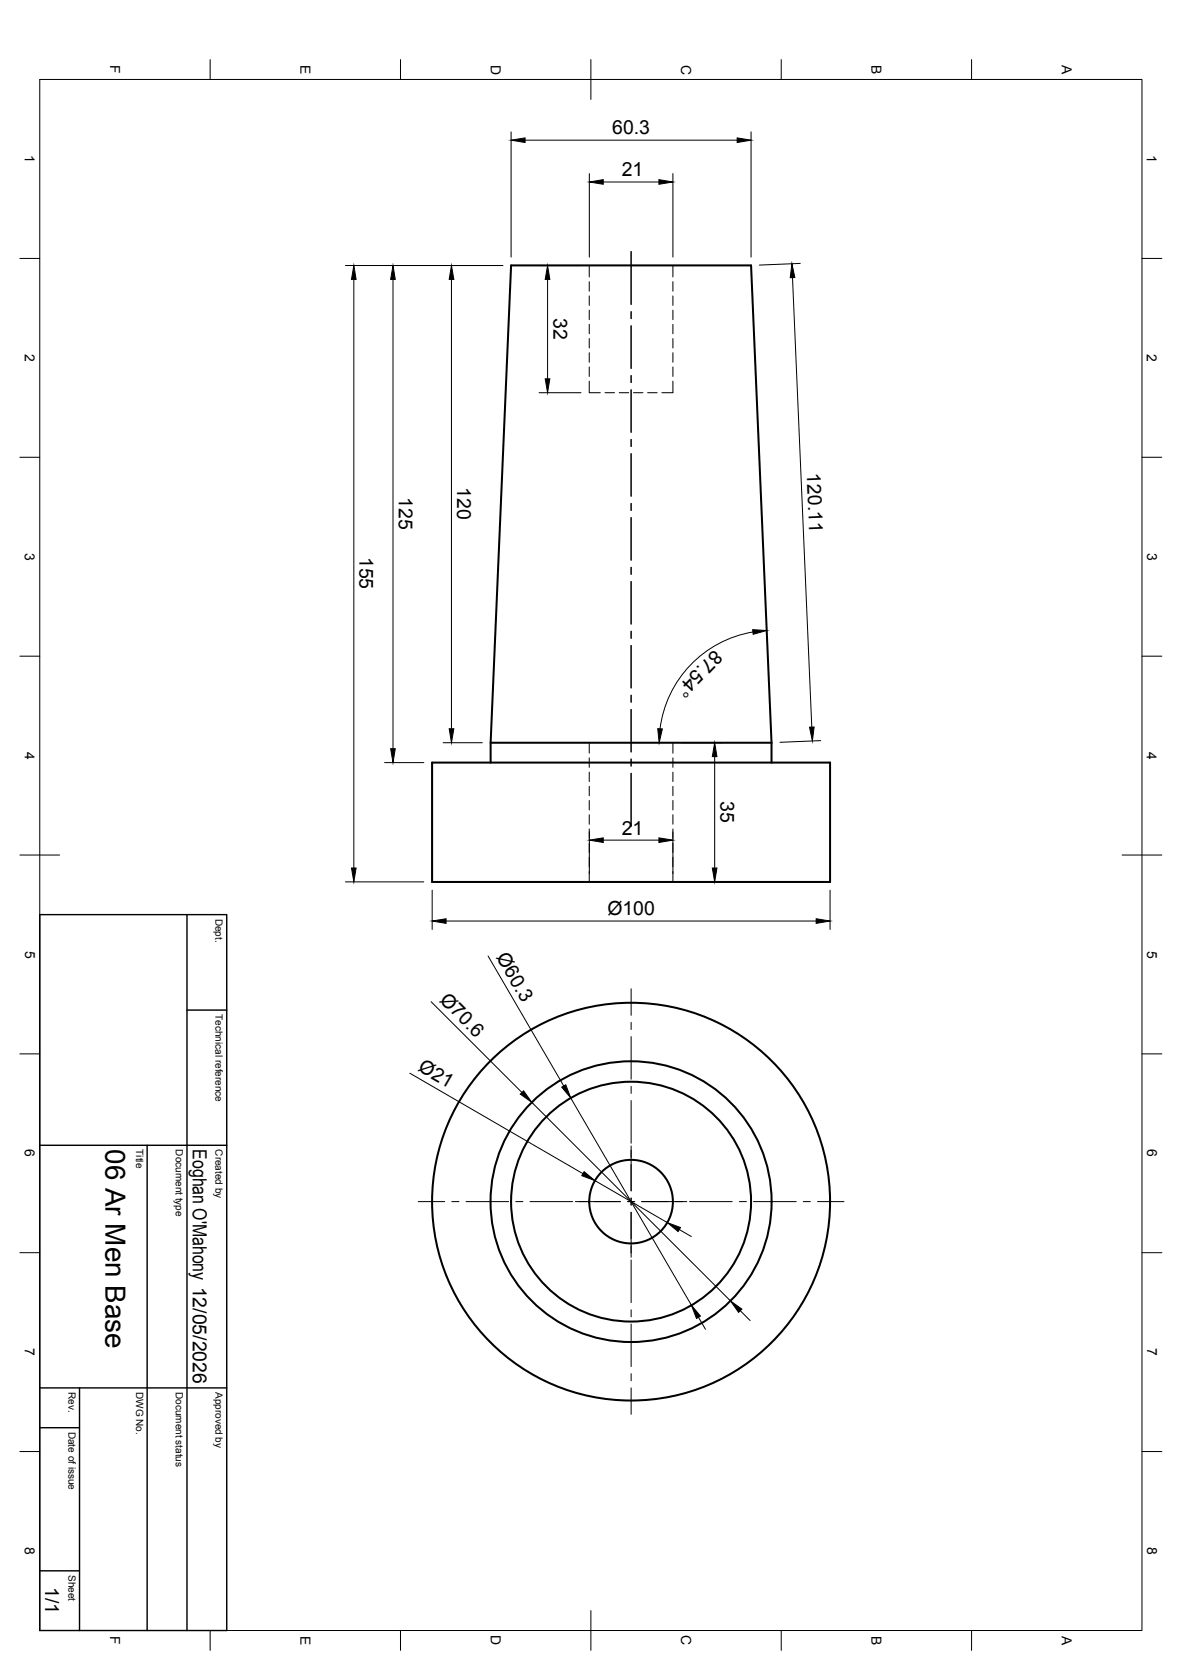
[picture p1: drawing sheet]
<svg xmlns="http://www.w3.org/2000/svg" width="297mm" height="420mm" viewBox="0 0 297 420" stroke-linecap="round" stroke-linejoin="round" font-family="sans-serif">
<!-- layer: Hidden -->
<g fill="none" stroke="#000" stroke-width=".25">
<path d="M148.1 66.7v2.9M148.1 70.8v2.4M148.1 74.4v2.4M148.1 78v2.4M169.1 66.7v2.9M169.1 70.8v2.4M169.1 74.4v2.4M169.1 78v2.4M148.1 95.8v2.9h2.8M148.1 81.6v2.3M148.1 85.1v2.4M148.1 88.7v2.4"/>
<path d="M148.1 92.3v2.4M152 98.7h2.4M155.6 98.7h2.4M159.2 98.7h2.4M162.8 98.7h2.3M169.1 95.8v2.9h-2.8M169.1 81.6v2.3M169.1 85.1v2.4M169.1 88.7v2.4M169.1 92.3v2.4M148.1 186.8v2.6M148.1 190.6v2.4"/>
<path d="M148.1 194.1v2.4M148.1 197.7v2.4M169.1 186.8v2.6M169.1 190.6v2.4M169.1 194.1v2.4M169.1 197.7v2.4M148.1 201.3v2.4M148.1 204.9v2.3M148.1 208.4v2.4M148.1 212v2.4M148.1 215.6v2.4M148.1 219.1v2.7"/>
<path d="M169.1 201.3v2.4M169.1 204.9v2.3M169.1 208.4v2.4M169.1 212v2.4M169.1 215.6v2.4M169.1 219.1v2.7"/>
</g>
<!-- layer: Visible -->
<g fill="none" stroke="#000" stroke-width=".51">
<path d="M108.6 191.7h100v30.1h-100zM123.3 186.8h70.6M193.9 186.8l-5.2-120.1h-60.3l-5.1 120.1v4.9M193.9 186.8v4.9"/>
<circle cx="158.6" cy="302.1" r="50"/>
<circle cx="158.6" cy="302.1" r="10.5"/>
<circle cx="158.6" cy="302.1" r="30.2"/>
<circle cx="158.6" cy="302.1" r="35.3"/>
</g>
<!-- layer: BORDER -->
<g fill="none" stroke="#000" stroke-width=".25">
<path d="M10 20h277v390h-277zM52.8 15v5M100.6 15v5M148.5 15v10M196.3 15v5M244.2 15v5M5 65h5M287 65h5M5 115h5M287 115h5M5 165h5M287 165h5"/>
<path d="M5 215h10M282 215h10M5 265h5M287 265h5M5 315h5M287 315h5M5 365h5M287 365h5M52.8 410v5M100.6 410v5M148.5 405v10M196.3 410v5"/>
<path d="M244.2 410v5"/>
</g>
<!-- layer: TITLEBLOCK -->
<path d="M10 230h47v180h-47zM47 230v180M47 254h10M10 288h47M37 288v122M10 359h10M10 349h47M20 349v61M10 395h10" fill="none" stroke="#000" stroke-width=".36"/>
<!-- layer: Smart Centers -->
<g fill="none" stroke="#000" stroke-width=".25">
<path d="M158.6 63.2v13.4M158.6 78.4v1.7M158.6 81.9v10.7M158.6 94.4v1.8M158.6 98v10.7M158.6 110.5v1.8M158.6 114.1v10.7M158.6 126.6v1.8M158.6 130.1v10.8M158.6 142.6v1.8M158.6 146.2v10.7M158.6 158.7v1.8"/>
<path d="M158.6 162.3v10.7M158.6 174.8v1.8M158.6 178.4v10.7M158.6 190.9v1.7M158.6 194.4v13.4M158.6 248.6v6.7M158.6 257.1v1.8M158.6 260.6v10.8M158.6 273.2v1.7M158.6 276.7v10.7M158.6 288.1v11.3M105.1 302.1h6.7"/>
<path d="M113.5 302.1h1.8M117.1 302.1h10.7M129.6 302.1h1.8M133.2 302.1h10.7M144.6 302.1h11.3M157.7 302.1h1.8M158.6 301.2v1.8M158.6 304.8v11.3M158.6 316.8v10.7M161.3 302.1h11.3M173.3 302.1h10.7M185.8 302.1h1.8"/>
<path d="M189.4 302.1h10.7M201.9 302.1h1.7M205.4 302.1h6.7M158.6 329.3v1.8M158.6 332.9v10.7M158.6 345.4v1.8M158.6 349v6.6"/>
</g>
<!-- layer: FD_Dimensions -->
<g fill="none" stroke="#000" stroke-width=".25">
<path d="M128.4 33.1v31.5M132 35.2h53.3M188.7 33.1v31.5M148.1 43.6v21M151.6 45.8h14M169.1 43.6v21M86.8 66.8h39.5M88.9 70.3v147.9M98.8 70.3v118M113.5 70.3v112.9M135.5 66.8h10.5M137.6 70.3v24.9"/>
<path d="M199.2 69.8l4.8 113M201.1 66.2l-10.3 .5M135.5 98.7h10.5M189.2 158.9a28.2 28.2 0 0 0-23.3 24.4M96.6 191.7h9.9M111.4 186.8h9.8M171.2 186.8h10.5M179.6 190.2v28M206.2 186.2l-10.2 .4M148.1 209.1v10.5M151.6 211.2h14M169.1 209.1v10.5"/>
<path d="M86.8 221.7h19.7M108.6 223.8v9.9M112.1 231.6h93M171.2 221.7h10.5M208.6 223.8v9.9M108.4 251.9l22.8 22.8M122.7 240.4l19 32.6M103 269.9l43.5 25.2M133.6 277.2l50 49.9M143.4 276.1l30.4 52.1M149.5 296.9l18.2 10.5M170.7 309.2l3 1.7"/>
<path d="M175.5 331.2l1.8 3M186 329.6l2.5 2.4"/>
</g>
<g fill="#000" stroke="#000" stroke-width=".25">
<path d="M128.4 35.2l3.6-.5v1.1zM185.3 34.7l3.4 .5-3.4 .6zM148.1 45.8l3.5-.6v1.1zM165.6 45.2l3.5 .6-3.5 .5zM88.9 66.8l.6 3.5h-1.2zM98.8 66.8l.5 3.5h-1.1zM113.5 66.8l.5 3.5h-1.1zM137.6 66.8l.6 3.5h-1.2zM199 66.3l.7 3.5h-1.1zM137 95.2h1.2l-.6 3.5zM189.1 158.3l3.6 .2-3.4 1zM98.2 188.3h1.1l-.5 3.4z"/>
<path d="M112.9 183.2h1.1l-.5 3.6zM165.3 183.2l1.2 .1-.8 3.5zM179.6 186.8l.6 3.4h-1.2zM203.4 182.8h1.2l-.4 3.5zM88.3 218.2h1.2l-.6 3.5zM148.1 211.2l3.5-.5v1.1zM165.6 210.7l3.5 .5-3.5 .6zM179 218.2h1.2l-.6 3.5zM108.6 231.6l3.5-.6v1.2zM205.1 231l3.5 .6-3.5 .6zM130.7 275.1l.9-.8 2 2.9zM141.2 273.3l1-.5 1.2 3.3z"/>
<path d="M146.8 294.6l2.7 2.3-3.3-1.3zM167.7 307.4l3.3 1.3-.6 1zM173.8 328.2l2.2 2.7-1 .6zM183.6 327.1l2.8 2.1-.8 .8z"/>
</g>
<text font-size="7" x="26.5" y="289" transform="rotate(90 26.5 289)">06 Ar Men Base</text>
<g font-size="4.9">
<text x="153.9" y="33.8">60.3</text>
<text x="156.3" y="44.3">21</text>
<text x="139.1" y="80.1" transform="rotate(90 139.1 80.1)">32</text>
<text x="202.7" y="119" transform="rotate(87 202.7 119)">120.11</text>
<text x="100.2" y="125" transform="rotate(90 100.2 125)">125</text>
<text x="114.9" y="122.5" transform="rotate(90 114.9 122.5)">120</text>
<text x="90.4" y="140" transform="rotate(90 90.4 140)">155</text>
<text x="179.4" y="163.2" transform="rotate(134 179.4 163.2)">87.54°</text>
<text x="181.1" y="201.5" transform="rotate(90 181.1 201.5)">35</text>
<text x="156.3" y="209.8">21</text>
<text x="152.6" y="230.1">Ø100</text>
<text x="124.6" y="240.7" transform="rotate(60 124.6 240.7)">Ø60.3</text>
<text x="110.3" y="251.6" transform="rotate(45 110.3 251.6)">Ø70.6</text>
<text x="104.8" y="269.1" transform="rotate(30 104.8 269.1)">Ø21</text>
<text x="48.5" y="289" transform="rotate(90 48.5 289)">Eoghan O'Mahony 12/05/2026</text>
<text x="11.3" y="399.1" transform="rotate(90 11.3 399.1)">1/1</text>
</g>
<g font-size="3.5">
<text x="27.7" y="16.4" transform="rotate(90 27.7 16.4)">F</text>
<text x="75.5" y="16.3" transform="rotate(90 75.5 16.3)">E</text>
<text x="123.3" y="16.2" transform="rotate(90 123.3 16.2)">D</text>
<text x="171.2" y="16.2" transform="rotate(90 171.2 16.2)">C</text>
<text x="219" y="16.3" transform="rotate(90 219 16.3)">B</text>
<text x="266.8" y="16.3" transform="rotate(90 266.8 16.3)">A</text>
<text x="6.2" y="39" transform="rotate(90 6.2 39)">1</text>
<text x="288.2" y="39" transform="rotate(90 288.2 39)">1</text>
<text x="6.2" y="89" transform="rotate(90 6.2 89)">2</text>
<text x="288.2" y="89" transform="rotate(90 288.2 89)">2</text>
<text x="6.3" y="139" transform="rotate(90 6.3 139)">3</text>
<text x="288.2" y="139" transform="rotate(90 288.2 139)">3</text>
<text x="6.2" y="189" transform="rotate(90 6.2 189)">4</text>
<text x="288.2" y="189" transform="rotate(90 288.2 189)">4</text>
<text x="6.3" y="239" transform="rotate(90 6.3 239)">5</text>
<text x="288.3" y="239" transform="rotate(90 288.3 239)">5</text>
<text x="6.3" y="289" transform="rotate(90 6.3 289)">6</text>
<text x="288.2" y="289" transform="rotate(90 288.2 289)">6</text>
<text x="6.3" y="339" transform="rotate(90 6.3 339)">7</text>
<text x="288.2" y="339" transform="rotate(90 288.2 339)">7</text>
<text x="6.3" y="389" transform="rotate(90 6.3 389)">8</text>
<text x="288.2" y="389" transform="rotate(90 288.2 389)">8</text>
<text x="27.7" y="411.4" transform="rotate(90 27.7 411.4)">F</text>
<text x="75.5" y="411.3" transform="rotate(90 75.5 411.3)">E</text>
<text x="123.3" y="411.2" transform="rotate(90 123.3 411.2)">D</text>
<text x="171.2" y="411.2" transform="rotate(90 171.2 411.2)">C</text>
<text x="219" y="411.3" transform="rotate(90 219 411.3)">B</text>
<text x="266.8" y="411.3" transform="rotate(90 266.8 411.3)">A</text>
</g>
<g font-size="2.5">
<text x="54.2" y="231" transform="rotate(90 54.2 231)">Dept.</text>
<text x="54.2" y="255" transform="rotate(90 54.2 255)">Technical reference</text>
<text x="34.2" y="289" transform="rotate(90 34.2 289)">Title</text>
<text x="44.2" y="289" transform="rotate(90 44.2 289)">Document type</text>
<text x="54.2" y="289" transform="rotate(90 54.2 289)">Created by</text>
<text x="17.2" y="350" transform="rotate(90 17.2 350)">Rev.</text>
<text x="34.2" y="350" transform="rotate(90 34.2 350)">DWG No.</text>
<text x="44.2" y="350" transform="rotate(90 44.2 350)">Document status</text>
<text x="54.2" y="350" transform="rotate(90 54.2 350)">Approved by</text>
<text x="17.2" y="360" transform="rotate(90 17.2 360)">Date of issue</text>
<text x="17.2" y="396" transform="rotate(90 17.2 396)">Sheet</text>
</g>
</svg>
